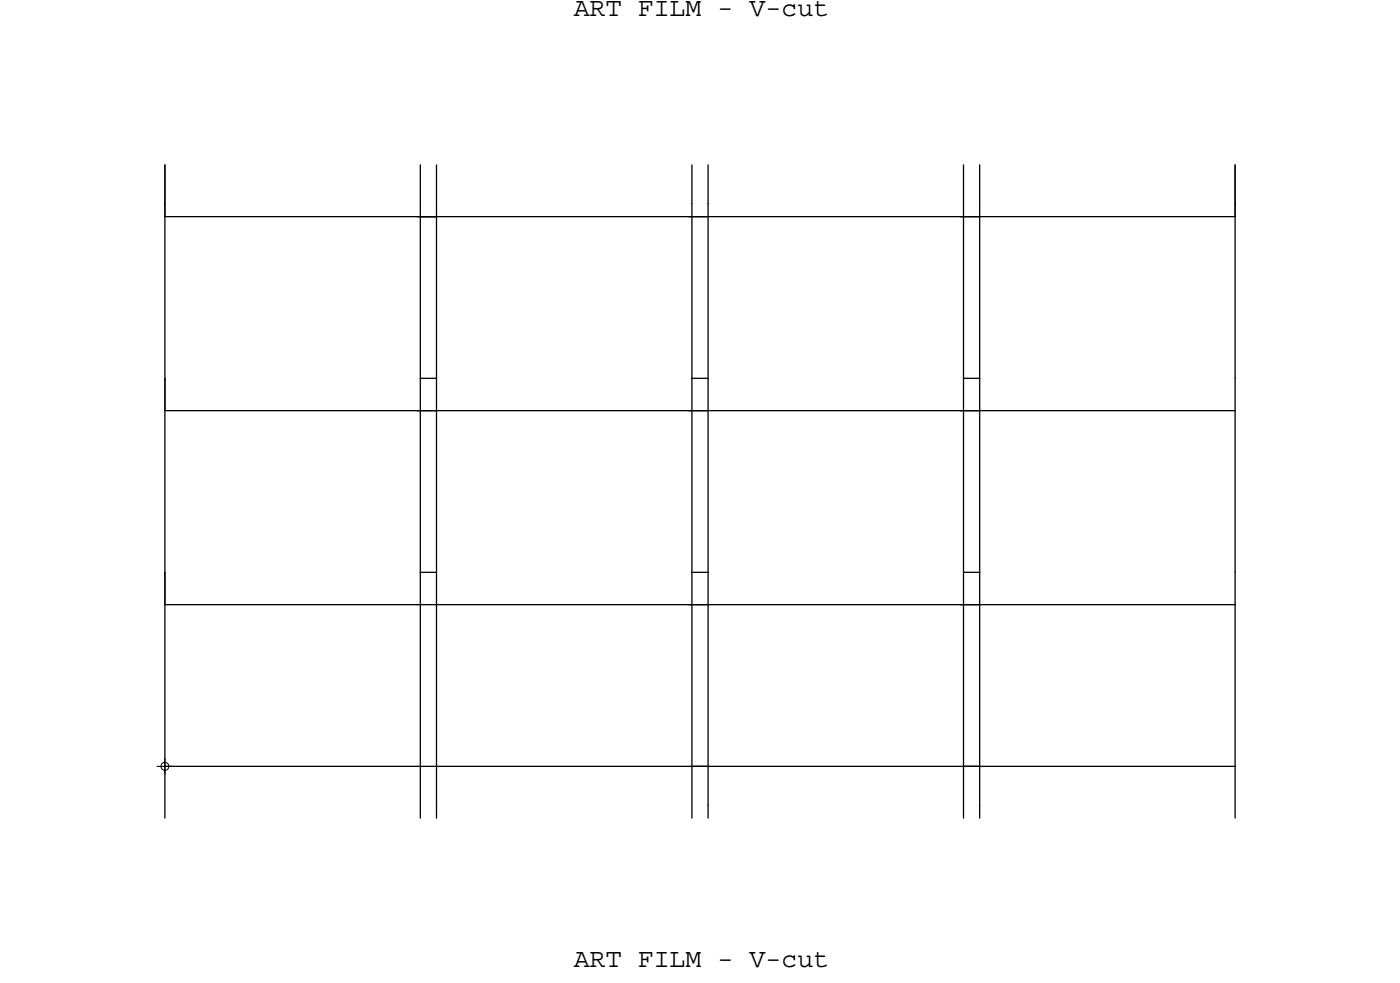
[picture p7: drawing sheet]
<svg xmlns="http://www.w3.org/2000/svg" width="108mm" height="76mm" viewBox="0 0 108 76" stroke-linecap="round" stroke-linejoin="round" font-family="sans-serif">
<!-- layer: Board Outline -->
<g fill="none" stroke="#000" stroke-width=".1">
<path d="M12.7 15.8v1zM12.7 16.8h82.8zM12.7 12.8v3zM12.7 16.8v12.5zM32.2 16.8h.3zM32.5 16.8h1.2zM32.5 15.8v1zM32.5 12.8v3zM32.5 16.8v12.5zM33.7 15.8v1zM33.7 12.8v3zM33.7 16.8v12.5z"/>
<path d="M53.2 16.8h.3zM53.5 16.8h1.2zM53.5 15.8v1zM53.5 12.8v3zM53.5 16.8v12.5zM54.7 15.8v1zM54.7 12.8v3zM54.7 16.8v12.5zM74.2 16.8h.3zM74.5 16.8h1.2zM74.5 15.8v1zM74.5 12.8v3z"/>
<path d="M74.5 16.8v12.5zM75.7 15.8v1zM75.7 12.8v3zM75.7 16.8v12.5zM95.5 15.8v1zM95.5 12.8v3zM95.5 12.8v4zM95.5 16.8v12.5zM12.7 29.3v2.5zM12.7 31.8h82.8zM12.7 31.8v12.5zM32.2 31.8h.3z"/>
<path d="M32.5 29.3h1.2zM32.5 31.8h1.2zM32.5 29.3v2.5zM32.5 31.8v12.5zM33.7 29.3v2.5zM33.7 31.8v12.5zM53.2 31.8h.3zM53.5 29.3h1.2zM53.5 31.8h1.2zM53.5 29.3v2.5zM53.5 31.8v12.5zM54.7 29.3v2.5z"/>
<path d="M54.7 31.8v12.5zM74.2 31.8h.3zM74.5 29.3h1.2zM74.5 31.8h1.2zM74.5 29.3v2.5zM74.5 31.8v12.5zM75.7 29.3v2.5zM75.7 31.8v12.5zM95.5 29.3v2.5zM95.5 31.8v12.5zM12.7 44.3v2.5zM12.7 46.8h19.5z"/>
<path d="M12.7 59.3h19.5zM12.7 46.8v16.5zM32.2 46.8h.3zM32.2 59.3h.3zM32.5 44.3h1.2zM32.5 46.8h1.2zM32.5 44.3v2.5zM32.5 46.8v12.5zM32.5 59.3h1.2zM32.5 59.3v4zM33.7 46.8h61.8zM33.7 44.3v2.5z"/>
<path d="M33.7 59.3h61.8zM33.7 46.8v12.5zM33.7 59.3v3zM53.2 46.8h.3zM53.5 44.3h1.2zM53.5 46.8h1.2zM53.5 44.3v2.5zM53.5 46.8v12.5zM53.5 59.3h1.2zM53.5 59.3v4zM54.7 44.3v2.5zM54.7 46.8v12.5z"/>
<path d="M54.7 59.3v3zM74.2 46.8h.3zM74.5 44.3h1.2zM74.5 46.8h1.2zM74.5 44.3v2.5zM74.5 46.8v12.5zM74.5 59.3h1.2zM74.5 59.3v4zM75.7 44.3v2.5zM75.7 46.8v12.5zM75.7 59.3v3zM95.5 44.3v2.5z"/>
<path d="M95.5 46.8v12.5zM95.5 59.3v4zM33.7 62.3v1zM54.7 62.3v1zM75.7 62.3v1z"/>
</g>
<!-- layer: Drawing Origin -->
<path d="M12.1 59.3h1.3M12.5 59l.2-.1 .3 .1 .1 .3-.1 .2-.3 .1-.2-.1-.1-.2zM12.7 58.6v1.3" fill="none" stroke="#000" stroke-width=".08"/>
<g font-size="2.1">
<text x="44.4" y="1.2">ART FILM - V-cut</text>
<text x="44.4" y="74.8">ART FILM - V-cut</text>
</g>
</svg>
